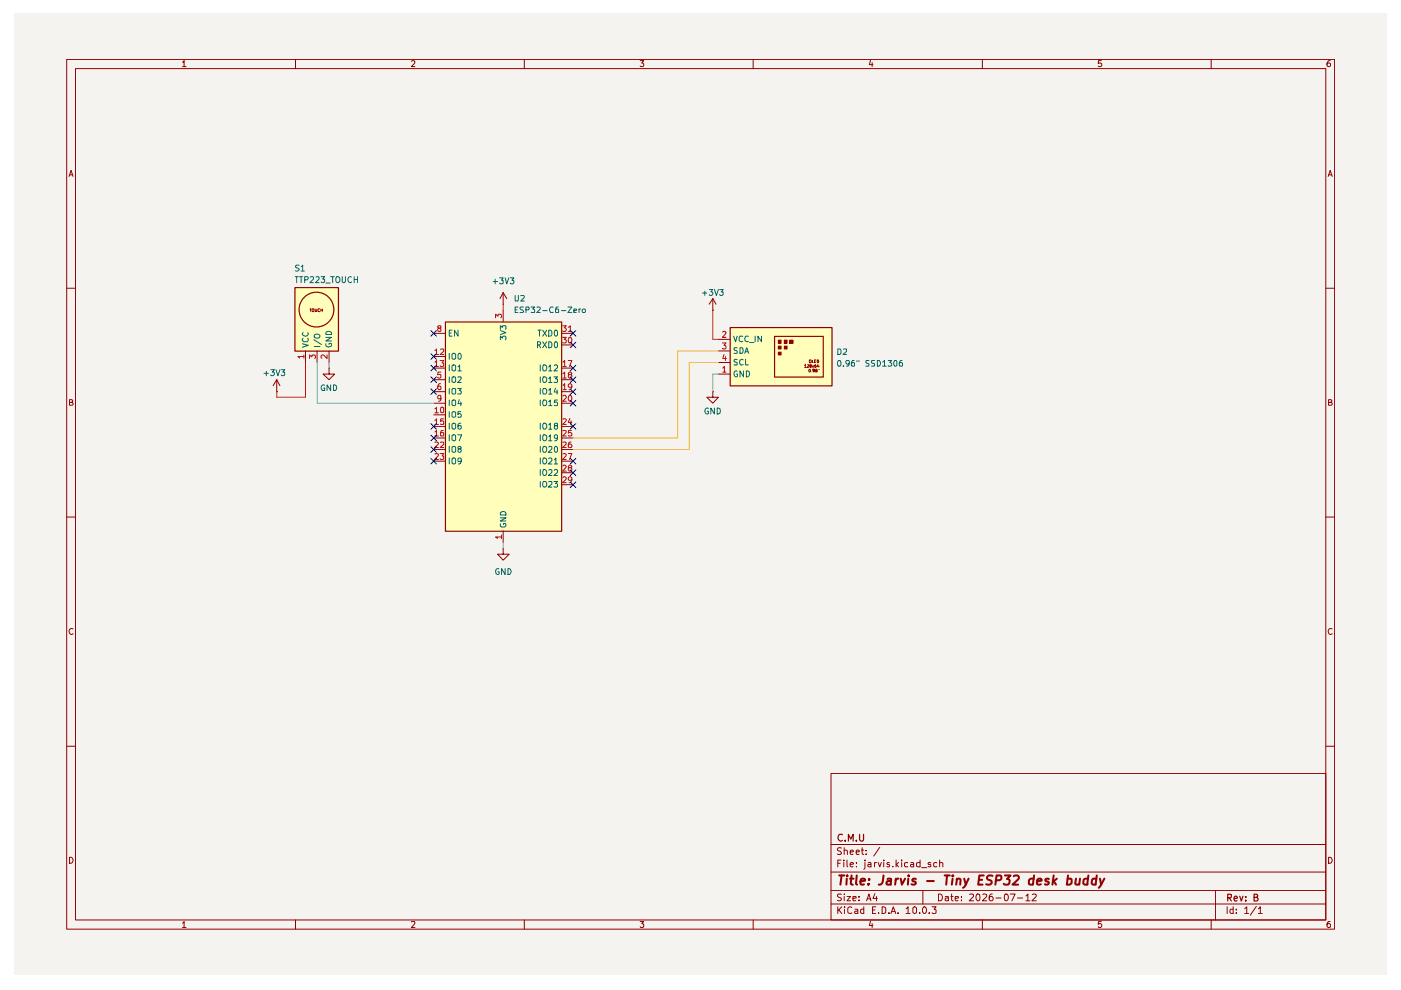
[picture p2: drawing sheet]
(kicad_sch
 (version 20260306)
 (generator "eeschema")
 (generator_version "10.0")
 (paper "A4")
 (title_block
  (title "Jarvis - Tiny ESP32 desk buddy")
  (date "2026-07-12")
  (rev "B")
  (company "C.M.U"))
 (lib_symbols
  (symbol "Chronos_Ion:SSD1306_0.91inch" (exclude_from_sim no) (in_bom yes) (on_board yes)
   (in_pos_files yes)
   (duplicate_pin_numbers_are_jumpers no)
   (property "Reference" "D2" (at 23.114 -5.334 0) (show_name no) (do_not_autoplace no) (effects (font (size 1.27 1.27)) (justify left)))
   (property "Value" "0.96\" SSD1306" (at 23.114 -7.874 0) (show_name no) (do_not_autoplace no) (effects (font (size 1.27 1.27)) (justify left)))
   (property "Footprint" "" (at 0 0 0) (show_name no) (do_not_autoplace no) (hide yes) (effects (font (size 1.27 1.27))))
   (property "Datasheet" "https://cdn.bodanius.com/media/1/d6e430_datasheet.pdf" (at 28.448 -16.764 0) (show_name no) (do_not_autoplace no) (hide yes) (effects (font (size 1.27 1.27))))
   (property "Description" "0.96-inch OLED Display Module, 128x64 I2C SSD1306" (at 26.416 -14.732 0) (show_name no) (do_not_autoplace no) (hide yes) (effects (font (size 1.27 1.27))))
   (property "Manufacturer" "Opencircuit" (at 0 0 0) (show_name no) (do_not_autoplace no) (hide yes) (effects (font (size 1.27 1.27))))
   (property "Manufacturer Id" "11171" (at 0 0 0) (show_name no) (do_not_autoplace no) (hide yes) (effects (font (size 1.27 1.27))))
   (property "Distributor 1" "https://opencircuit.shop/product/oled-display-128-x-64-i2c-blue" (at 33.782 -19.05 0) (show_name no) (do_not_autoplace no) (hide yes) (effects (font (size 1.27 1.27))))
   (property "Distributor 2" "https://www.lcsc.com/product-detail/C5248080.html" (at 26.162 -21.082 0) (show_name no) (do_not_autoplace no) (hide yes) (effects (font (size 1.27 1.27))))
   (property "LCSC" "C5248080" (at 0 0 0) (show_name no) (do_not_autoplace no) (hide yes) (effects (font (size 1.27 1.27))))
   (symbol "SSD1306_0.91inch_1_1"
    (rectangle (start 0 0) (end 22.225 -12.7) (stroke (width 0.254) (type default)) (fill (type background)))
    (rectangle (start 9.652 -1.905) (end 20.32 -10.795) (stroke (width 0.254) (type solid)) (fill (type none)))
    (rectangle (start 10.541 -2.794) (end 11.176 -3.429) (stroke (width 0) (type solid)) (fill (type color) (color 0 0 0 0)))
    (rectangle (start 10.541 -4.064) (end 11.176 -4.699) (stroke (width 0) (type solid)) (fill (type color) (color 0 0 0 0)))
    (rectangle (start 10.541 -5.334) (end 11.176 -5.969) (stroke (width 0) (type solid)) (fill (type color) (color 0 0 0 0)))
    (rectangle (start 11.811 -2.794) (end 12.446 -3.429) (stroke (width 0) (type solid)) (fill (type color) (color 0 0 0 0)))
    (rectangle (start 11.811 -4.064) (end 12.446 -4.699) (stroke (width 0) (type solid)) (fill (type color) (color 0 0 0 0)))
    (rectangle (start 13.081 -2.794) (end 13.716 -3.429) (stroke (width 0) (type solid)) (fill (type color) (color 0 0 0 0)))
    (text "128x64" (at 17.78 -8.382 0) (effects (font (size 0.6096 0.6096) (thickness 0.1219)
    (bold yes))))
    (text "OLED" (at 18.288 -7.366 0) (effects (font (size 0.6096 0.6096) (thickness 0.1219)
    (bold yes))))
    (text "0.96\"" (at 18.288 -9.398 0) (effects (font (size 0.6096 0.6096) (thickness 0.1219)
    (bold yes))))
    (pin power_in line (at -2.54 -10.16 0) (length 2.54) (name "GND" (effects (font (size 1.27 1.27)))) (number "1" (effects (font (size 1.27 1.27)))))
    (pin power_in line (at -2.54 -2.54 0) (length 2.54) (name "VCC_IN" (effects (font (size 1.27 1.27)))) (number "2" (effects (font (size 1.27 1.27)))))
    (pin bidirectional line (at -2.54 -5.08 0) (length 2.54) (name "SDA" (effects (font (size 1.27 1.27)))) (number "3" (effects (font (size 1.27 1.27)))))
    (pin input line (at -2.54 -7.62 0) (length 2.54) (name "SCL" (effects (font (size 1.27 1.27)))) (number "4" (effects (font (size 1.27 1.27))))))
   (embedded_fonts no))
  (symbol "RF_Module:ESP32-C6-MINI-1" (exclude_from_sim no) (in_bom yes) (on_board yes)
   (in_pos_files yes)
   (duplicate_pin_numbers_are_jumpers no)
   (property "Reference" "U" (at -11.43 24.13 0) (show_name no) (do_not_autoplace no) (effects (font (size 1.27 1.27))))
   (property "Value" "ESP32-C6-MINI-1" (at 12.7 24.13 0) (show_name no) (do_not_autoplace no) (effects (font (size 1.27 1.27))))
   (property "Footprint" "RF_Module:ESP32-C6-MINI-1" (at 17.78 -25.4 0) (show_name no) (do_not_autoplace no) (hide yes) (effects (font (size 1.27 1.27))))
   (property "Datasheet" "https://www.espressif.com/sites/default/files/documentation/esp32-c6-mini-1_mini-1u_datasheet_en.pdf" (at 0 36.83 0) (show_name no) (do_not_autoplace no) (hide yes) (effects (font (size 1.27 1.27))))
   (property "Description" "RF Module, ESP32-C6 SoC, Wi-Fi 802.11b/g/n/ax, Bluetooth, BLE, Zigbee, Thread, 32-bit, 3.3V, SMD, onboard antenna" (at 0 39.37 0) (show_name no) (do_not_autoplace no) (hide yes) (effects (font (size 1.27 1.27))))
   (symbol "ESP32-C6-MINI-1_0_1"
    (rectangle (start -12.7 22.86) (end 12.7 -22.86) (stroke (width 0.254) (type default)) (fill (type background))))
   (symbol "ESP32-C6-MINI-1_1_1"
    (pin power_in line (at 0 -25.4 90) (length 2.54) (name "GND" (effects (font (size 1.27 1.27)))) (number "1" (effects (font (size 1.27 1.27)))))
    (pin passive line (at 0 -25.4 90) (length 2.54) (hide yes) (name "GND" (effects (font (size 1.27 1.27)))) (number "2" (effects (font (size 1.27 1.27)))))
    (pin power_in line (at 0 25.4 270) (length 2.54) (name "3V3" (effects (font (size 1.27 1.27)))) (number "3" (effects (font (size 1.27 1.27)))))
    (pin no_connect line (at 12.7 -15.24 180) (length 2.54) (hide yes) (name "NC" (effects (font (size 1.27 1.27)))) (number "4" (effects (font (size 1.27 1.27)))))
    (pin bidirectional line (at -15.24 10.16 0) (length 2.54) (name "IO2" (effects (font (size 1.27 1.27)))) (number "5" (effects (font (size 1.27 1.27)))))
    (pin bidirectional line (at -15.24 7.62 0) (length 2.54) (name "IO3" (effects (font (size 1.27 1.27)))) (number "6" (effects (font (size 1.27 1.27)))))
    (pin no_connect line (at 12.7 -17.78 180) (length 2.54) (hide yes) (name "NC" (effects (font (size 1.27 1.27)))) (number "7" (effects (font (size 1.27 1.27)))))
    (pin input line (at -15.24 20.32 0) (length 2.54) (name "EN" (effects (font (size 1.27 1.27)))) (number "8" (effects (font (size 1.27 1.27)))))
    (pin bidirectional line (at -15.24 5.08 0) (length 2.54) (name "IO4" (effects (font (size 1.27 1.27)))) (number "9" (effects (font (size 1.27 1.27)))))
    (pin bidirectional line (at -15.24 2.54 0) (length 2.54) (name "IO5" (effects (font (size 1.27 1.27)))) (number "10" (effects (font (size 1.27 1.27)))))
    (pin passive line (at 0 -25.4 90) (length 2.54) (hide yes) (name "GND" (effects (font (size 1.27 1.27)))) (number "11" (effects (font (size 1.27 1.27)))))
    (pin bidirectional line (at -15.24 15.24 0) (length 2.54) (name "IO0" (effects (font (size 1.27 1.27)))) (number "12" (effects (font (size 1.27 1.27)))))
    (pin bidirectional line (at -15.24 12.7 0) (length 2.54) (name "IO1" (effects (font (size 1.27 1.27)))) (number "13" (effects (font (size 1.27 1.27)))))
    (pin passive line (at 0 -25.4 90) (length 2.54) (hide yes) (name "GND" (effects (font (size 1.27 1.27)))) (number "14" (effects (font (size 1.27 1.27)))))
    (pin bidirectional line (at -15.24 0 0) (length 2.54) (name "IO6" (effects (font (size 1.27 1.27)))) (number "15" (effects (font (size 1.27 1.27)))))
    (pin bidirectional line (at -15.24 -2.54 0) (length 2.54) (name "IO7" (effects (font (size 1.27 1.27)))) (number "16" (effects (font (size 1.27 1.27)))))
    (pin bidirectional line (at 15.24 12.7 180) (length 2.54) (name "IO12" (effects (font (size 1.27 1.27)))) (number "17" (effects (font (size 1.27 1.27)))))
    (pin bidirectional line (at 15.24 10.16 180) (length 2.54) (name "IO13" (effects (font (size 1.27 1.27)))) (number "18" (effects (font (size 1.27 1.27)))))
    (pin bidirectional line (at 15.24 7.62 180) (length 2.54) (name "IO14" (effects (font (size 1.27 1.27)))) (number "19" (effects (font (size 1.27 1.27)))))
    (pin bidirectional line (at 15.24 5.08 180) (length 2.54) (name "IO15" (effects (font (size 1.27 1.27)))) (number "20" (effects (font (size 1.27 1.27)))))
    (pin no_connect line (at 12.7 -20.32 180) (length 2.54) (hide yes) (name "NC" (effects (font (size 1.27 1.27)))) (number "21" (effects (font (size 1.27 1.27)))))
    (pin bidirectional line (at -15.24 -5.08 0) (length 2.54) (name "IO8" (effects (font (size 1.27 1.27)))) (number "22" (effects (font (size 1.27 1.27)))))
    (pin bidirectional line (at -15.24 -7.62 0) (length 2.54) (name "IO9" (effects (font (size 1.27 1.27)))) (number "23" (effects (font (size 1.27 1.27)))))
    (pin bidirectional line (at 15.24 0 180) (length 2.54) (name "IO18" (effects (font (size 1.27 1.27)))) (number "24" (effects (font (size 1.27 1.27)))))
    (pin bidirectional line (at 15.24 -2.54 180) (length 2.54) (name "IO19" (effects (font (size 1.27 1.27)))) (number "25" (effects (font (size 1.27 1.27)))))
    (pin bidirectional line (at 15.24 -5.08 180) (length 2.54) (name "IO20" (effects (font (size 1.27 1.27)))) (number "26" (effects (font (size 1.27 1.27)))))
    (pin bidirectional line (at 15.24 -7.62 180) (length 2.54) (name "IO21" (effects (font (size 1.27 1.27)))) (number "27" (effects (font (size 1.27 1.27)))))
    (pin bidirectional line (at 15.24 -10.16 180) (length 2.54) (name "IO22" (effects (font (size 1.27 1.27)))) (number "28" (effects (font (size 1.27 1.27)))))
    (pin bidirectional line (at 15.24 -12.7 180) (length 2.54) (name "IO23" (effects (font (size 1.27 1.27)))) (number "29" (effects (font (size 1.27 1.27)))))
    (pin bidirectional line (at 15.24 17.78 180) (length 2.54) (name "RXD0" (effects (font (size 1.27 1.27)))) (number "30" (effects (font (size 1.27 1.27)))))
    (pin bidirectional line (at 15.24 20.32 180) (length 2.54) (name "TXD0" (effects (font (size 1.27 1.27)))) (number "31" (effects (font (size 1.27 1.27)))))
    (pin no_connect line (at -12.7 -12.7 0) (length 2.54) (hide yes) (name "NC" (effects (font (size 1.27 1.27)))) (number "32" (effects (font (size 1.27 1.27)))))
    (pin no_connect line (at -12.7 -15.24 0) (length 2.54) (hide yes) (name "NC" (effects (font (size 1.27 1.27)))) (number "33" (effects (font (size 1.27 1.27)))))
    (pin no_connect line (at -12.7 -17.78 0) (length 2.54) (hide yes) (name "NC" (effects (font (size 1.27 1.27)))) (number "34" (effects (font (size 1.27 1.27)))))
    (pin no_connect line (at -12.7 -20.32 0) (length 2.54) (hide yes) (name "NC" (effects (font (size 1.27 1.27)))) (number "35" (effects (font (size 1.27 1.27)))))
    (pin passive line (at 0 -25.4 90) (length 2.54) (hide yes) (name "GND" (effects (font (size 1.27 1.27)))) (number "36" (effects (font (size 1.27 1.27)))))
    (pin passive line (at 0 -25.4 90) (length 2.54) (hide yes) (name "GND" (effects (font (size 1.27 1.27)))) (number "37" (effects (font (size 1.27 1.27)))))
    (pin passive line (at 0 -25.4 90) (length 2.54) (hide yes) (name "GND" (effects (font (size 1.27 1.27)))) (number "38" (effects (font (size 1.27 1.27)))))
    (pin passive line (at 0 -25.4 90) (length 2.54) (hide yes) (name "GND" (effects (font (size 1.27 1.27)))) (number "39" (effects (font (size 1.27 1.27)))))
    (pin passive line (at 0 -25.4 90) (length 2.54) (hide yes) (name "GND" (effects (font (size 1.27 1.27)))) (number "40" (effects (font (size 1.27 1.27)))))
    (pin passive line (at 0 -25.4 90) (length 2.54) (hide yes) (name "GND" (effects (font (size 1.27 1.27)))) (number "41" (effects (font (size 1.27 1.27)))))
    (pin passive line (at 0 -25.4 90) (length 2.54) (hide yes) (name "GND" (effects (font (size 1.27 1.27)))) (number "42" (effects (font (size 1.27 1.27)))))
    (pin passive line (at 0 -25.4 90) (length 2.54) (hide yes) (name "GND" (effects (font (size 1.27 1.27)))) (number "43" (effects (font (size 1.27 1.27)))))
    (pin passive line (at 0 -25.4 90) (length 2.54) (hide yes) (name "GND" (effects (font (size 1.27 1.27)))) (number "44" (effects (font (size 1.27 1.27)))))
    (pin passive line (at 0 -25.4 90) (length 2.54) (hide yes) (name "GND" (effects (font (size 1.27 1.27)))) (number "45" (effects (font (size 1.27 1.27)))))
    (pin passive line (at 0 -25.4 90) (length 2.54) (hide yes) (name "GND" (effects (font (size 1.27 1.27)))) (number "46" (effects (font (size 1.27 1.27)))))
    (pin passive line (at 0 -25.4 90) (length 2.54) (hide yes) (name "GND" (effects (font (size 1.27 1.27)))) (number "47" (effects (font (size 1.27 1.27)))))
    (pin passive line (at 0 -25.4 90) (length 2.54) (hide yes) (name "GND" (effects (font (size 1.27 1.27)))) (number "48" (effects (font (size 1.27 1.27)))))
    (pin passive line (at 0 -25.4 90) (length 2.54) (hide yes) (name "GND" (effects (font (size 1.27 1.27)))) (number "49" (effects (font (size 1.27 1.27)))))
    (pin passive line (at 0 -25.4 90) (length 2.54) (hide yes) (name "GND" (effects (font (size 1.27 1.27)))) (number "50" (effects (font (size 1.27 1.27)))))
    (pin passive line (at 0 -25.4 90) (length 2.54) (hide yes) (name "GND" (effects (font (size 1.27 1.27)))) (number "51" (effects (font (size 1.27 1.27)))))
    (pin passive line (at 0 -25.4 90) (length 2.54) (hide yes) (name "GND" (effects (font (size 1.27 1.27)))) (number "52" (effects (font (size 1.27 1.27)))))
    (pin passive line (at 0 -25.4 90) (length 2.54) (hide yes) (name "GND" (effects (font (size 1.27 1.27)))) (number "53" (effects (font (size 1.27 1.27))))))
   (embedded_fonts no))
  (symbol "arduino:TTP223_TOUCH" (exclude_from_sim no) (in_bom yes) (on_board yes)
   (in_pos_files yes)
   (duplicate_pin_numbers_are_jumpers no)
   (property "Reference" "S1" (at 0 3.302 0) (show_name no) (do_not_autoplace no) (effects (font (size 1.27 1.27)) (justify left)))
   (property "Value" "TTP223_TOUCH" (at 0 1.27 0) (show_name no) (do_not_autoplace no) (effects (font (size 1.27 1.27)) (justify left)))
   (property "Footprint" "" (at 0 0 0) (show_name no) (do_not_autoplace no) (hide yes) (effects (font (size 1.27 1.27))))
   (property "Datasheet" "https://cdn.bodanius.com/media/1/d6e430_datasheet.pdf" (at 28.448 9.906 0) (show_name no) (do_not_autoplace no) (hide yes) (effects (font (size 1.27 1.27))))
   (property "Description" "TTP223B Capacitive Touch Module" (at 16.51 11.938 0) (show_name no) (do_not_autoplace no) (hide yes) (effects (font (size 1.27 1.27))))
   (property "Manufacturer" "Opencircuit" (at 5.334 5.588 0) (show_name no) (do_not_autoplace no) (hide yes) (effects (font (size 1.27 1.27))))
   (property "Distributor 1" "https://opencircuit.shop/product/ttp223b-capacitive-touch-module" (at 33.782 7.62 0) (show_name no) (do_not_autoplace no) (hide yes) (effects (font (size 1.27 1.27))))
   (symbol "TTP223_TOUCH_1_1"
    (rectangle (start 0.127 -0.127) (end 9.652 -13.97) (stroke (width 0.254) (type default)) (fill (type background)))
    (circle (center 4.826 -4.953) (radius 3.7524) (stroke (width 0.254) (type solid)) (fill (type none)))
    (text "TOUCH" (at 4.826 -5.08 0) (effects (font (size 0.6096 0.6096) (thickness 0.1219)
    (bold yes))))
    (pin power_in line (at 2.54 -16.51 90) (length 2.54) (name "VCC" (effects (font (size 1.27 1.27)))) (number "1" (effects (font (size 1.27 1.27)))))
    (pin power_in line (at 7.62 -16.51 90) (length 2.54) (name "GND" (effects (font (size 1.27 1.27)))) (number "2" (effects (font (size 1.27 1.27)))))
    (pin bidirectional line (at 5.08 -16.51 90) (length 2.54) (name "I/O" (effects (font (size 1.27 1.27)))) (number "3" (effects (font (size 1.27 1.27))))))
   (embedded_fonts no))
  (symbol "power:+3V3"
   (power global)
   (pin_numbers (hide yes))
   (pin_names
    (offset 0) (hide yes)) (exclude_from_sim no) (in_bom yes) (on_board yes)
   (in_pos_files yes)
   (duplicate_pin_numbers_are_jumpers no)
   (property "Reference" "#PWR" (at 0 -3.81 0) (show_name no) (do_not_autoplace no) (hide yes) (effects (font (size 1.27 1.27))))
   (property "Value" "+3V3" (at 0 3.556 0) (show_name no) (do_not_autoplace no) (effects (font (size 1.27 1.27))))
   (property "Footprint" "" (at 0 0 0) (show_name no) (do_not_autoplace no) (hide yes) (effects (font (size 1.27 1.27))))
   (property "Datasheet" "" (at 0 0 0) (show_name no) (do_not_autoplace no) (hide yes) (effects (font (size 1.27 1.27))))
   (property "Description" "Power symbol creates a global label with name \"+3V3\"" (at 0 0 0) (show_name no) (do_not_autoplace no) (hide yes) (effects (font (size 1.27 1.27))))
   (symbol "+3V3_0_1"
    (polyline (pts (xy -0.762 1.27) (xy 0 2.54)) (stroke (width 0) (type default)) (fill (type none)))
    (polyline (pts (xy 0 2.54) (xy 0.762 1.27)) (stroke (width 0) (type default)) (fill (type none)))
    (polyline (pts (xy 0 0) (xy 0 2.54)) (stroke (width 0) (type default)) (fill (type none))))
   (symbol "+3V3_1_1"
    (pin power_in line (at 0 0 90) (length 0) (name "" (effects (font (size 1.27 1.27)))) (number "1" (effects (font (size 1.27 1.27))))))
   (embedded_fonts no))
  (symbol "power:GND"
   (power global)
   (pin_numbers (hide yes))
   (pin_names
    (offset 0) (hide yes)) (exclude_from_sim no) (in_bom yes) (on_board yes)
   (in_pos_files yes)
   (duplicate_pin_numbers_are_jumpers no)
   (property "Reference" "#PWR" (at 0 -6.35 0) (show_name no) (do_not_autoplace no) (hide yes) (effects (font (size 1.27 1.27))))
   (property "Value" "GND" (at 0 -3.81 0) (show_name no) (do_not_autoplace no) (effects (font (size 1.27 1.27))))
   (property "Footprint" "" (at 0 0 0) (show_name no) (do_not_autoplace no) (hide yes) (effects (font (size 1.27 1.27))))
   (property "Datasheet" "" (at 0 0 0) (show_name no) (do_not_autoplace no) (hide yes) (effects (font (size 1.27 1.27))))
   (property "Description" "Power symbol creates a global label with name \"GND\" , ground" (at 0 0 0) (show_name no) (do_not_autoplace no) (hide yes) (effects (font (size 1.27 1.27))))
   (symbol "GND_0_1"
    (polyline (pts (xy 0 0) (xy 0 -1.27) (xy 1.27 -1.27) (xy 0 -2.54) (xy -1.27 -1.27) (xy 0 -1.27)) (stroke (width 0) (type default)) (fill (type none))))
   (symbol "GND_1_1"
    (pin power_in line (at 0 0 270) (length 0) (name "" (effects (font (size 1.27 1.27)))) (number "1" (effects (font (size 1.27 1.27))))))
   (embedded_fonts no)))
 (no_connect
  (at 120.65 72.39))
 (no_connect
  (at 90.17 77.47))
 (no_connect
  (at 90.17 95.25))
 (no_connect
  (at 120.65 85.09))
 (no_connect
  (at 120.65 90.17))
 (no_connect
  (at 90.17 82.55))
 (no_connect
  (at 120.65 77.47))
 (no_connect
  (at 120.65 100.33))
 (no_connect
  (at 90.17 80.01))
 (no_connect
  (at 90.17 97.79))
 (no_connect
  (at 120.65 102.87))
 (no_connect
  (at 90.17 74.93))
 (no_connect
  (at 120.65 69.85))
 (no_connect
  (at 120.65 97.79))
 (no_connect
  (at 90.17 69.85))
 (no_connect
  (at 90.17 92.71))
 (no_connect
  (at 90.17 90.17))
 (no_connect
  (at 120.65 82.55))
 (no_connect
  (at 120.65 80.01))
 (wire
  (pts (xy 120.65 95.25) (xy 146.05 95.25))
  (stroke (width 0) (type default)))
 (wire
  (pts (xy 105.41 115.57) (xy 105.41 116.84))
  (stroke (width 0) (type default)))
 (wire
  (pts (xy 151.13 78.74) (xy 152.4 78.74))
  (stroke (width 0) (type default)))
 (wire
  (pts (xy 143.51 73.66) (xy 152.4 73.66))
  (stroke (width 0) (type default)))
 (wire
  (pts (xy 151.13 71.12) (xy 152.4 71.12))
  (stroke (width 0) (type default)))
 (wire
  (pts (xy 143.51 73.66) (xy 143.51 92.71))
  (stroke (width 0) (type default)))
 (wire
  (pts (xy 146.05 76.2) (xy 152.4 76.2))
  (stroke (width 0) (type default)))
 (wire
  (pts (xy 55.88 82.55) (xy 55.88 83.82))
  (stroke (width 0) (type default)))
 (wire
  (pts (xy 62.23 83.82) (xy 62.23 76.2))
  (stroke (width 0) (type default)))
 (wire
  (pts (xy 64.77 85.09) (xy 90.17 85.09))
  (stroke (width 0) (type default)))
 (wire
  (pts (xy 67.31 76.2) (xy 67.31 77.47))
  (stroke (width 0) (type default)))
 (wire
  (pts (xy 64.77 76.2) (xy 64.77 85.09))
  (stroke (width 0) (type default)))
 (wire
  (pts (xy 55.88 83.82) (xy 62.23 83.82))
  (stroke (width 0) (type default)))
 (wire
  (pts (xy 120.65 92.71) (xy 143.51 92.71))
  (stroke (width 0) (type default)))
 (wire
  (pts (xy 105.41 63.5) (xy 105.41 64.77))
  (stroke (width 0) (type default)))
 (wire
  (pts (xy 146.05 76.2) (xy 146.05 95.25))
  (stroke (width 0) (type default)))
 (wire
  (pts (xy 151.13 64.77) (xy 151.13 71.12))
  (stroke (width 0) (type default)))
 (wire
  (pts (xy 151.13 78.74) (xy 151.13 82.55))
  (stroke (width 0) (type default)))
 (symbol
  (lib_id "arduino:TTP223_TOUCH")
  (at 59.69 59.69 0)
  (unit 1)
  (body_style 1)
  (exclude_from_sim no)
  (in_bom yes)
  (on_board yes)
  (in_pos_files yes)
  (dnp no)
  (property "Reference" "S1" (at 59.69 55.626 0) (show_name no) (do_not_autoplace no) (effects (font (size 1.27 1.27)) (justify left)))
  (property "Value" "TTP223_TOUCH" (at 59.69 58.166 0) (show_name no) (do_not_autoplace no) (effects (font (size 1.27 1.27)) (justify left)))
  (property "Footprint" "" (at 59.69 59.69 0) (hide yes) (show_name no) (do_not_autoplace no) (effects (font (size 1.27 1.27))))
  (property "Datasheet" "https://cdn.bodanius.com/media/1/d6e430_datasheet.pdf" (at 88.138 49.784 0) (hide yes) (show_name no) (do_not_autoplace no) (effects (font (size 1.27 1.27))))
  (property "Description" "TTP223B Capacitive Touch Module" (at 76.2 47.752 0) (hide yes) (show_name no) (do_not_autoplace no) (effects (font (size 1.27 1.27))))
  (property "Manufacturer" "Opencircuit" (at 65.024 54.102 0) (hide yes) (show_name no) (do_not_autoplace no) (effects (font (size 1.27 1.27))))
  (property "Distributor 1" "https://opencircuit.shop/product/ttp223b-capacitive-touch-module" (at 93.472 52.07 0) (hide yes) (show_name no) (do_not_autoplace no) (effects (font (size 1.27 1.27))))
  (pin "1")
  (pin "2")
  (pin "3"))
 (symbol
  (lib_id "power:+3V3")
  (at 55.88 82.55 0)
  (unit 1)
  (body_style 1)
  (exclude_from_sim no)
  (in_bom yes)
  (on_board yes)
  (in_pos_files yes)
  (dnp no)
  (property "Reference" "#PWR09" (at 55.88 86.36 0) (hide yes) (show_name no) (do_not_autoplace no) (effects (font (size 1.27 1.27))))
  (property "Value" "+3V3" (at 55.372 78.486 0) (show_name no) (do_not_autoplace no) (effects (font (size 1.27 1.27))))
  (property "Footprint" "" (at 55.88 82.55 0) (hide yes) (show_name no) (do_not_autoplace no) (effects (font (size 1.27 1.27))))
  (property "Datasheet" "" (at 55.88 82.55 0) (hide yes) (show_name no) (do_not_autoplace no) (effects (font (size 1.27 1.27))))
  (property "Description" "Power symbol creates a global label with name \"+3V3\"" (at 55.88 82.55 0) (hide yes) (show_name no) (do_not_autoplace no) (effects (font (size 1.27 1.27))))
  (pin "1"))
 (symbol
  (lib_id "Chronos_Ion:SSD1306_0.91inch")
  (at 154.94 68.58 0)
  (unit 1)
  (body_style 1)
  (exclude_from_sim no)
  (in_bom yes)
  (on_board yes)
  (in_pos_files yes)
  (dnp no)
  (fields_autoplaced yes)
  (property "Reference" "D2" (at 178.054 73.914 0) (show_name no) (do_not_autoplace no) (effects (font (size 1.27 1.27)) (justify left)))
  (property "Value" "0.96\" SSD1306" (at 178.054 76.454 0) (show_name no) (do_not_autoplace no) (effects (font (size 1.27 1.27)) (justify left)))
  (property "Footprint" "" (at 154.94 68.58 0) (hide yes) (show_name no) (do_not_autoplace no) (effects (font (size 1.27 1.27))))
  (property "Datasheet" "https://cdn.bodanius.com/media/1/d6e430_datasheet.pdf" (at 183.388 85.344 0) (hide yes) (show_name no) (do_not_autoplace no) (effects (font (size 1.27 1.27))))
  (property "Description" "0.96-inch OLED Display Module, 128x64 I2C SSD1306" (at 181.356 83.312 0) (hide yes) (show_name no) (do_not_autoplace no) (effects (font (size 1.27 1.27))))
  (property "Manufacturer" "Opencircuit" (at 154.94 68.58 0) (hide yes) (show_name no) (do_not_autoplace no) (effects (font (size 1.27 1.27))))
  (property "Manufacturer Id" "11171" (at 154.94 68.58 0) (hide yes) (show_name no) (do_not_autoplace no) (effects (font (size 1.27 1.27))))
  (property "Distributor 1" "https://opencircuit.shop/product/oled-display-128-x-64-i2c-blue" (at 188.722 87.63 0) (hide yes) (show_name no) (do_not_autoplace no) (effects (font (size 1.27 1.27))))
  (property "Distributor 2" "https://www.lcsc.com/product-detail/C5248080.html" (at 181.102 89.662 0) (hide yes) (show_name no) (do_not_autoplace no) (effects (font (size 1.27 1.27))))
  (property "LCSC" "C5248080" (at 154.94 68.58 0) (hide yes) (show_name no) (do_not_autoplace no) (effects (font (size 1.27 1.27))))
  (pin "2")
  (pin "1")
  (pin "3")
  (pin "4"))
 (symbol
  (lib_id "power:+3V3")
  (at 105.41 63.5 0)
  (unit 1)
  (body_style 1)
  (exclude_from_sim no)
  (in_bom yes)
  (on_board yes)
  (in_pos_files yes)
  (dnp no)
  (fields_autoplaced yes)
  (property "Reference" "#PWR08" (at 105.41 67.31 0) (hide yes) (show_name no) (do_not_autoplace no) (effects (font (size 1.27 1.27))))
  (property "Value" "+3V3" (at 105.41 58.42 0) (show_name no) (do_not_autoplace no) (effects (font (size 1.27 1.27))))
  (property "Footprint" "" (at 105.41 63.5 0) (hide yes) (show_name no) (do_not_autoplace no) (effects (font (size 1.27 1.27))))
  (property "Datasheet" "" (at 105.41 63.5 0) (hide yes) (show_name no) (do_not_autoplace no) (effects (font (size 1.27 1.27))))
  (property "Description" "Power symbol creates a global label with name \"+3V3\"" (at 105.41 63.5 0) (hide yes) (show_name no) (do_not_autoplace no) (effects (font (size 1.27 1.27))))
  (pin "1"))
 (symbol
  (lib_id "power:+3V3")
  (at 151.13 64.77 0)
  (unit 1)
  (body_style 1)
  (exclude_from_sim no)
  (in_bom yes)
  (on_board yes)
  (in_pos_files yes)
  (dnp no)
  (property "Reference" "#PWR03" (at 151.13 68.58 0) (hide yes) (show_name no) (do_not_autoplace no) (effects (font (size 1.27 1.27))))
  (property "Value" "+3V3" (at 151.13 60.96 0) (show_name no) (do_not_autoplace no) (effects (font (size 1.27 1.27))))
  (property "Footprint" "" (at 151.13 64.77 0) (hide yes) (show_name no) (do_not_autoplace no) (effects (font (size 1.27 1.27))))
  (property "Datasheet" "" (at 151.13 64.77 0) (hide yes) (show_name no) (do_not_autoplace no) (effects (font (size 1.27 1.27))))
  (property "Description" "Power symbol creates a global label with name \"+3V3\"" (at 151.13 64.77 0) (hide yes) (show_name no) (do_not_autoplace no) (effects (font (size 1.27 1.27))))
  (pin "1"))
 (symbol
  (lib_id "RF_Module:ESP32-C6-MINI-1")
  (at 105.41 90.17 0)
  (unit 1)
  (body_style 1)
  (exclude_from_sim no)
  (in_bom yes)
  (on_board yes)
  (in_pos_files yes)
  (dnp no)
  (fields_autoplaced yes)
  (property "Reference" "U2" (at 107.5533 62.23 0) (show_name no) (do_not_autoplace no) (effects (font (size 1.27 1.27)) (justify left)))
  (property "Value" "ESP32-C6-Zero" (at 107.5533 64.77 0) (show_name no) (do_not_autoplace no) (effects (font (size 1.27 1.27)) (justify left)))
  (property "Footprint" "RF_Module:ESP32-C6-MINI-1" (at 123.19 115.57 0) (hide yes) (show_name no) (do_not_autoplace no) (effects (font (size 1.27 1.27))))
  (property "Datasheet" "https://docs.waveshare.com/ESP32-C6-Zero" (at 105.41 53.34 0) (hide yes) (show_name no) (do_not_autoplace no) (effects (font (size 1.27 1.27))))
  (property "Description" "RF Module, ESP32-C6 SoC, Wi-Fi 802.11b/g/n/ax, Bluetooth, BLE, Zigbee, Thread, 32-bit, 3.3V, SMD, onboard antenna" (at 105.41 50.8 0) (hide yes) (show_name no) (do_not_autoplace no) (effects (font (size 1.27 1.27))))
  (property "Manufacturer" "Waveshare" (at 105.41 90.17 0) (hide yes) (show_name no) (do_not_autoplace no) (effects (font (size 1.27 1.27))))
  (property "Manufacturer Id" "ESP32-C6-Zero" (at 105.41 90.17 0) (hide yes) (show_name no) (do_not_autoplace no) (effects (font (size 1.27 1.27))))
  (property "Distributor 1" "https://amzn.eu/d/02082lFI" (at 105.41 90.17 0) (hide yes) (show_name no) (do_not_autoplace no) (effects (font (size 1.27 1.27))))
  (property "Distributor 2" "https://www.waveshare.com/esp32-c6-zero.htm" (at 105.41 90.17 0) (hide yes) (show_name no) (do_not_autoplace no) (effects (font (size 1.27 1.27))))
  (property "LCSC" "" (at 105.41 90.17 0) (hide yes) (show_name no) (do_not_autoplace no) (effects (font (size 1.27 1.27))))
  (pin "4")
  (pin "2")
  (pin "3")
  (pin "1")
  (pin "7")
  (pin "6")
  (pin "5")
  (pin "8")
  (pin "9")
  (pin "10")
  (pin "11")
  (pin "12")
  (pin "13")
  (pin "15")
  (pin "14")
  (pin "20")
  (pin "21")
  (pin "16")
  (pin "19")
  (pin "17")
  (pin "18")
  (pin "22")
  (pin "24")
  (pin "25")
  (pin "27")
  (pin "28")
  (pin "23")
  (pin "26")
  (pin "30")
  (pin "29")
  (pin "31")
  (pin "32")
  (pin "34")
  (pin "33")
  (pin "35")
  (pin "36")
  (pin "37")
  (pin "38")
  (pin "39")
  (pin "40")
  (pin "41")
  (pin "42")
  (pin "43")
  (pin "44")
  (pin "45")
  (pin "46")
  (pin "47")
  (pin "48")
  (pin "49")
  (pin "50")
  (pin "51")
  (pin "52")
  (pin "53"))
 (symbol
  (lib_id "power:GND")
  (at 105.41 116.84 0)
  (unit 1)
  (body_style 1)
  (exclude_from_sim no)
  (in_bom yes)
  (on_board yes)
  (in_pos_files yes)
  (dnp no)
  (fields_autoplaced yes)
  (property "Reference" "#PWR06" (at 105.41 123.19 0) (hide yes) (show_name no) (do_not_autoplace no) (effects (font (size 1.27 1.27))))
  (property "Value" "GND" (at 105.41 121.92 0) (show_name no) (do_not_autoplace no) (effects (font (size 1.27 1.27))))
  (property "Footprint" "" (at 105.41 116.84 0) (hide yes) (show_name no) (do_not_autoplace no) (effects (font (size 1.27 1.27))))
  (property "Datasheet" "" (at 105.41 116.84 0) (hide yes) (show_name no) (do_not_autoplace no) (effects (font (size 1.27 1.27))))
  (property "Description" "Power symbol creates a global label with name \"GND\" , ground" (at 105.41 116.84 0) (hide yes) (show_name no) (do_not_autoplace no) (effects (font (size 1.27 1.27))))
  (pin "1"))
 (symbol
  (lib_id "power:GND")
  (at 151.13 82.55 0)
  (unit 1)
  (body_style 1)
  (exclude_from_sim no)
  (in_bom yes)
  (on_board yes)
  (in_pos_files yes)
  (dnp no)
  (property "Reference" "#PWR02" (at 151.13 88.9 0) (hide yes) (show_name no) (do_not_autoplace no) (effects (font (size 1.27 1.27))))
  (property "Value" "GND" (at 151.13 86.868 0) (show_name no) (do_not_autoplace no) (effects (font (size 1.27 1.27))))
  (property "Footprint" "" (at 151.13 82.55 0) (hide yes) (show_name no) (do_not_autoplace no) (effects (font (size 1.27 1.27))))
  (property "Datasheet" "" (at 151.13 82.55 0) (hide yes) (show_name no) (do_not_autoplace no) (effects (font (size 1.27 1.27))))
  (property "Description" "Power symbol creates a global label with name \"GND\" , ground" (at 151.13 82.55 0) (hide yes) (show_name no) (do_not_autoplace no) (effects (font (size 1.27 1.27))))
  (pin "1"))
 (symbol
  (lib_id "power:GND")
  (at 67.31 77.47 0)
  (unit 1)
  (body_style 1)
  (exclude_from_sim no)
  (in_bom yes)
  (on_board yes)
  (in_pos_files yes)
  (dnp no)
  (property "Reference" "#PWR07" (at 67.31 83.82 0) (hide yes) (show_name no) (do_not_autoplace no) (effects (font (size 1.27 1.27))))
  (property "Value" "GND" (at 67.31 81.788 0) (show_name no) (do_not_autoplace no) (effects (font (size 1.27 1.27))))
  (property "Footprint" "" (at 67.31 77.47 0) (hide yes) (show_name no) (do_not_autoplace no) (effects (font (size 1.27 1.27))))
  (property "Datasheet" "" (at 67.31 77.47 0) (hide yes) (show_name no) (do_not_autoplace no) (effects (font (size 1.27 1.27))))
  (property "Description" "Power symbol creates a global label with name \"GND\" , ground" (at 67.31 77.47 0) (hide yes) (show_name no) (do_not_autoplace no) (effects (font (size 1.27 1.27))))
  (pin "1"))
 (sheet_instances
  (path ""
   (page "1")))
 (embedded_fonts no))
